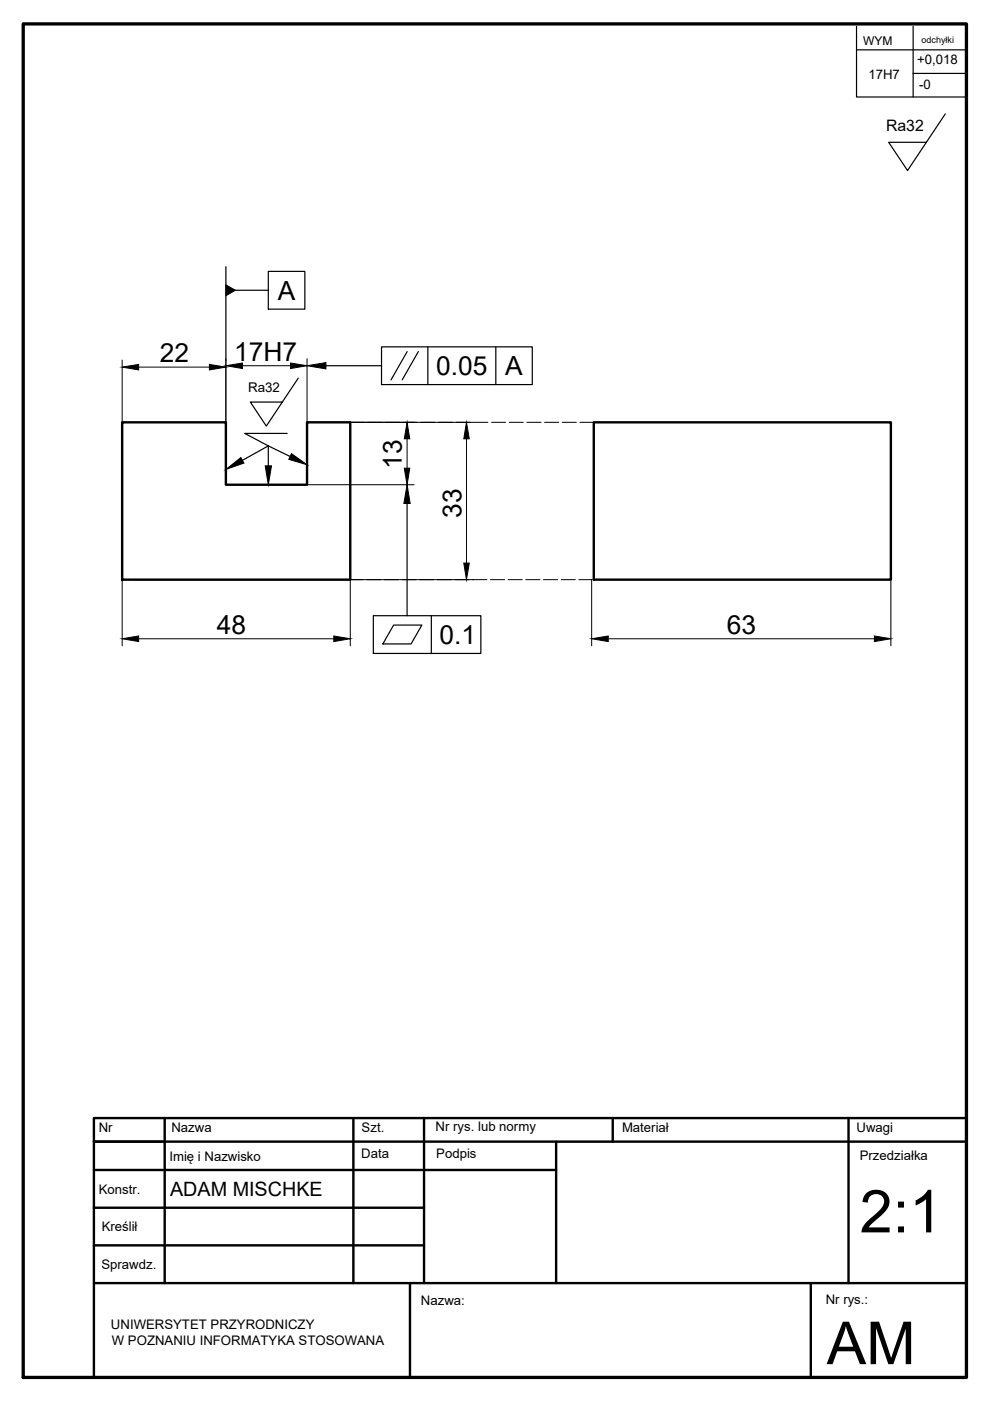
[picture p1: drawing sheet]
<svg xmlns="http://www.w3.org/2000/svg" width="210mm" height="297mm" viewBox="0 0 210 297" stroke-linecap="round" stroke-linejoin="round" font-family="sans-serif">
<!-- layer: linia obramowania -->
<path d="M4.9 5.1h200v286.9h-200z" fill="none" stroke="#000" stroke-width=".7"/>
<!-- layer: linia cienka -->
<path d="M125.9 89.5v33.4M52.9 102.8h12.2v-13.3h9.2v33.4h-45.8M34.9 237.1h95M179.9 237.1h25v4.9M19.9 248.1v43.9h185M34.9 242v30M117.9 242h12M86.9 272h3M171.9 272h8" fill="none" stroke="#000" stroke-width=".21"/>
<!-- layer: linia gruba -->
<g fill="none" stroke="#000" stroke-width=".51">
<path d="M25.9 89.5h22v13.3h17.2v-13.3h9.2v33.4h-48.4zM125.9 89.5h63v33.4h-63zM34.9 237.1v34.9M74.9 237.1v34.9M89.9 237.1v34.9M129.9 237.1v4.9M179.9 237.1v34.9M204.9 237.1h-185v54.9M19.9 242h185M19.9 256.1h70M19.9 248.1h98M117.9 242v30"/>
<path d="M19.9 272h185M19.9 264h70M86.9 272v20M171.9 272v20"/>
</g>
<!-- layer: linia kreskowa -->
<g fill="none" stroke="#000" stroke-width=".21">
<path d="M74.3 89.5h2.9M77.9 89.5h3.1M81.7 89.5h3M85.5 89.5h3M89.2 89.5h3M93 89.5h3M96.7 89.5h3M100.4 89.5h3.1M104.2 89.5h3M108 89.5h2.9M111.7 89.5h3M115.5 89.5h3"/>
<path d="M119.2 89.5h3M123 89.5h2.9M74.3 122.9h2.7M77.7 122.9h3M81.5 122.9h3M85.2 122.9h3M89 122.9h3M92.7 122.9h3M96.5 122.9h3M100.2 122.9h3M104 122.9h3M107.7 122.9h3"/>
<path d="M111.5 122.9h3M115.2 122.9h3M119 122.9h3M122.7 122.9h2.7"/>
</g>
<!-- layer: wymiar cienka -->
<g fill="none" stroke="#000" stroke-width=".21">
<path d="M25.9 76.3v13.2M29.4 77.8h15M47.9 76v13.5M51.4 77.5h10.2M65.1 76v13.5M74.3 89.5h26.1M86.3 93v6.3M98.9 93v26.4M65.1 102.8h22.7M25.9 122.9v14M29.4 135.4h41.4M100.4 122.9h-26.1v14"/>
<path d="M125.4 122.9v14M129 135.4h56.4M188.9 122.9v14"/>
</g>
<path d="M25.9 77.8l3.5-.5v1.1zM44.4 77.3l3.5 .5-3.5 .6zM47.9 77.5l3.5-.5v1.1zM61.6 77l3.5 .5-3.5 .6zM86.3 89.5l.6 3.5h-1.2zM85.7 99.3h1.2l-.6 3.5zM98.9 89.5l.6 3.5h-1.2zM98.3 119.4h1.2l-.6 3.5zM25.9 135.4l3.5-.6v1.2zM70.8 134.8l3.5 .6-3.5 .6zM125.4 135.4l3.6-.6v1.2zM185.4 134.8l3.5 .6-3.5 .6z" fill="#000" stroke="#000" stroke-width=".21"/>
<!-- layer: 0 -->
<g fill="none" stroke="#000" stroke-width=".25">
<path d="M181.6 5.6v15h23M181.6 10.6h23M193.6 5.6v15M193.6 15.6h11M200.4 24.2l-8 12-4-6h8M47.9 56.5v19.8M56.9 57.5h7.7v8h-7.7zM49.9 61.5h7M69.1 77.5h11.8M80.9 73.5h32v8h-32zM86.3 74.5l-3.4 6M88.7 74.5l-3.4 6"/>
<path d="M90.7 73.5v8M105.1 73.5v8M56.9 94.5l-5.5 3.1M56.9 94.5v4.3M56.9 94.5l4.6 2.3M60.9 91.9h-9l5 2.6M63.2 80.2l-6.7 10.1-3.4-5.1h6.8M86.3 106.8v23.7M79.2 130.5h22.8v8h-22.8zM83.5 132.5h5.9l-2.2 4h-6zM91.5 130.5v8"/>
</g>
<path d="M47.9 60.4l2 1.1-2 1.2zM65.1 77.5l4-.6v1.3zM47.9 99.5l3.2-2.5 .6 1.2zM56.2 98.8h1.4l-.7 4zM61.8 96.2l3.3 2.3-3.9-1.1zM86.3 102.8l.7 4h-1.4z" fill="#000" stroke="#000" stroke-width=".21"/>
<g font-size="12.6">
<text x="182.3" y="261.3">2:1</text>
<text x="175.3" y="289.2">AM</text>
</g>
<g font-size="5.6">
<text x="58.9" y="63.5">A</text>
<text x="33.9" y="76.8">22</text>
<text x="49.6" y="76.5">17H7</text>
<text x="92.5" y="79.5">0.05</text>
<text x="107.1" y="79.6">A</text>
<text x="85.2" y="99.4" transform="rotate(-90 85.2 99.4)">13</text>
<text x="97.8" y="109.7" transform="rotate(-90 97.8 109.7)">33</text>
<text x="45.9" y="134.4">48</text>
<text x="93.2" y="136.5">0.1</text>
<text x="154.1" y="134.4">63</text>
</g>
<text font-size="4.2" x="36.1" y="253.6">ADAM MISCHKE</text>
<text font-size="3.3" x="187.9" y="27.7">Ra32</text>
<g font-size="2.8">
<text x="184.1" y="16.6">17H7</text>
<text x="194.5" y="13.6">+0,018</text>
<text x="194.9" y="18.9">-0</text>
<text x="52.6" y="83.1">Ra32</text>
<text x="36.4" y="239.9">Nazwa</text>
<text x="76.7" y="240">Szt.</text>
<text x="92.4" y="239.7">Nr rys. lub normy</text>
<text x="20.9" y="240.1">Nr</text>
<text x="76.6" y="245.6">Data</text>
<text x="92.5" y="245.5">Podpis</text>
<text x="131.9" y="240">Materiał</text>
<text x="181.6" y="240">Uwagi</text>
<text x="182.3" y="245.9">Przedziałka</text>
<text x="35.9" y="246">Imię i Nazwisko</text>
<text x="20.9" y="253.1">Konstr.</text>
<text x="21.6" y="260.9">Kreślił</text>
<text x="21.5" y="269.1">Sprawdz.</text>
<text x="23.5" y="281.8">UNIWERSYTET PRZYRODNICZY</text>
<text x="89.3" y="276.6">Nazwa:</text>
<text x="175.1" y="276.4">Nr rys.:</text>
<text x="23.7" y="285.1">W POZNANIU INFORMATYKA STOSOWANA</text>
</g>
<text font-size="2.6" x="183" y="9.5">WYM</text>
<text font-size="1.9" x="195.4" y="9.1">odchyłki</text>
</svg>
